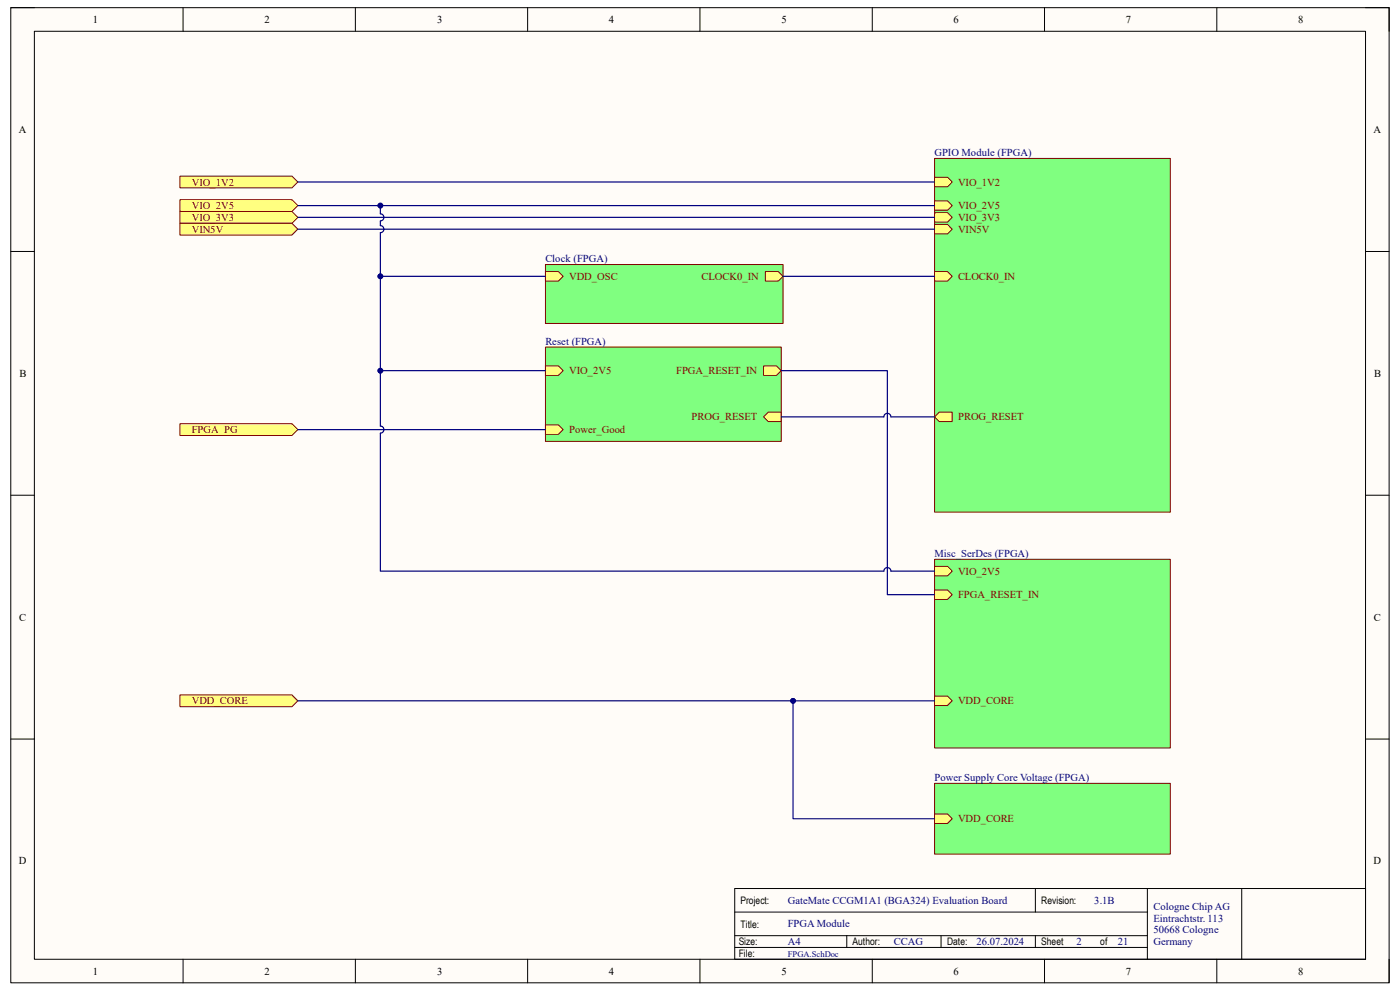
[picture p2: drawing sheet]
<svg xmlns="http://www.w3.org/2000/svg" width="297mm" height="210mm" viewBox="0 0 297 210" stroke-linecap="round" stroke-linejoin="round" font-family="sans-serif">
<path d="M2.3 1.6h292.4v206.9h-292.4z" fill-rule="evenodd" fill="#fffcf8"/>
<path d="M2.3 1.6h292.4v206.9h-292.4z" fill="none" stroke="#000" stroke-width=".21"/>
<path d="M7.3 6.6h282.4v196.9h-282.4z" fill-rule="evenodd" fill="#fffcf8"/>
<g fill="none" stroke="#000" stroke-width=".21">
<path d="M2.3 1.6h5M7.3 6.6h282.4v196.9h-282.4zM38.8 1.6v5M75.4 1.6v5M111.9 1.6v5M148.5 1.6v5M185 1.6v5M221.6 1.6v5M258.1 1.6v5M289.7 1.6h5v5M2.3 53.3h5M289.7 53.4h5"/>
<path d="M2.3 105.1h5M289.7 105.1h5M2.3 156.8h5M289.7 156.8h5M155.9 188.5h133.8v15h-133.8zM155.9 198.5h87.5M155.9 193.5h87.5M179.6 198.5v2.5M199.6 198.5v2.5M219.7 188.5v5M219.7 198.5v2.5M243.4 188.5v15"/>
<path d="M263.4 188.5v15M38.8 203.5v5M75.4 203.5v5M111.9 203.5v5M148.5 203.5v5M155.9 201h87.5M185 203.5v5M221.6 203.5v5M258.1 203.5v5M294.7 203.5v5"/>
</g>
<path d="M198.3 166.2h50v15h-50z" fill-rule="evenodd" fill="#80ff80"/>
<path d="M198.3 166.2h50v15h-50z" fill="none" stroke="#800000" stroke-width=".21"/>
<path d="M198.3 172.7h2.7l1 1-1 1h-2.7z" fill-rule="evenodd" fill="#ffff80"/>
<path d="M198.3 172.7h2.7l1 1-1 1h-2.7z" fill="none" stroke="#800000" stroke-width=".21"/>
<path d="M38.2 147.4h23.7l1.3 1.3-1.3 1.2h-23.7z" fill-rule="evenodd" fill="#ffff80"/>
<path d="M38.2 147.4h23.7l1.3 1.3-1.3 1.2h-23.7z" fill="none" stroke="#800000" stroke-width=".21"/>
<path d="M198.3 33.6h50v75h-50z" fill-rule="evenodd" fill="#80ff80"/>
<path d="M198.3 33.6h50v75h-50z" fill="none" stroke="#800000" stroke-width=".21"/>
<path d="M198.3 47.6h2.7l1 1-1 1h-2.7z" fill-rule="evenodd" fill="#ffff80"/>
<path d="M198.3 47.6h2.7l1 1-1 1h-2.7z" fill="none" stroke="#800000" stroke-width=".21"/>
<path d="M198.3 57.6h2.7l1 1-1 1h-2.7z" fill-rule="evenodd" fill="#ffff80"/>
<path d="M198.3 57.6h2.7l1 1-1 1h-2.7z" fill="none" stroke="#800000" stroke-width=".21"/>
<path d="M198.3 37.6h2.7l1 1-1 1h-2.7z" fill-rule="evenodd" fill="#ffff80"/>
<path d="M198.3 37.6h2.7l1 1-1 1h-2.7z" fill="none" stroke="#800000" stroke-width=".21"/>
<path d="M198.3 42.6h2.7l1 1-1 1h-2.7z" fill-rule="evenodd" fill="#ffff80"/>
<path d="M198.3 42.6h2.7l1 1-1 1h-2.7z" fill="none" stroke="#800000" stroke-width=".21"/>
<path d="M198.3 45.1h2.7l1 1-1 1h-2.7z" fill-rule="evenodd" fill="#ffff80"/>
<path d="M198.3 45.1h2.7l1 1-1 1h-2.7z" fill="none" stroke="#800000" stroke-width=".21"/>
<path d="M199.3 87.4h2.7v2h-2.7l-1-1z" fill-rule="evenodd" fill="#ffff80"/>
<path d="M199.3 87.4h2.7v2h-2.7l-1-1z" fill="none" stroke="#800000" stroke-width=".21"/>
<path d="M38.2 47.4h23.7l1.3 1.2-1.3 1.3h-23.7z" fill-rule="evenodd" fill="#ffff80"/>
<path d="M38.2 47.4h23.7l1.3 1.2-1.3 1.3h-23.7z" fill="none" stroke="#800000" stroke-width=".21"/>
<path d="M38.2 89.9h23.7l1.3 1.2-1.3 1.3h-23.7z" fill-rule="evenodd" fill="#ffff80"/>
<path d="M38.2 89.9h23.7l1.3 1.2-1.3 1.3h-23.7z" fill="none" stroke="#800000" stroke-width=".21"/>
<path d="M115.7 73.6h50v20h-50z" fill-rule="evenodd" fill="#80ff80"/>
<path d="M115.7 73.6h50v20h-50z" fill="none" stroke="#800000" stroke-width=".21"/>
<path d="M115.7 90.1h2.8l1 1-1 1h-2.8z" fill-rule="evenodd" fill="#ffff80"/>
<path d="M115.7 90.1h2.8l1 1-1 1h-2.8z" fill="none" stroke="#800000" stroke-width=".21"/>
<path d="M162 77.6h2.7l1 1-1 1h-2.7z" fill-rule="evenodd" fill="#ffff80"/>
<path d="M162 77.6h2.7l1 1-1 1h-2.7z" fill="none" stroke="#800000" stroke-width=".21"/>
<path d="M115.7 77.6h2.8l1 1-1 1h-2.8z" fill-rule="evenodd" fill="#ffff80"/>
<path d="M115.7 77.6h2.8l1 1-1 1h-2.8z" fill="none" stroke="#800000" stroke-width=".21"/>
<path d="M162 88.4l1-1h2.7v2h-2.7z" fill-rule="evenodd" fill="#ffff80"/>
<path d="M162 88.4l1-1h2.7v2h-2.7z" fill="none" stroke="#800000" stroke-width=".21"/>
<path d="M115.7 56.1h50.4v12.5h-50.4z" fill-rule="evenodd" fill="#80ff80"/>
<path d="M115.7 56.1h50.4v12.5h-50.4z" fill="none" stroke="#800000" stroke-width=".21"/>
<path d="M162.4 57.6h2.7l1 1-1 1h-2.7z" fill-rule="evenodd" fill="#ffff80"/>
<path d="M162.4 57.6h2.7l1 1-1 1h-2.7z" fill="none" stroke="#800000" stroke-width=".21"/>
<path d="M115.7 57.6h2.8l1 1-1 1h-2.8z" fill-rule="evenodd" fill="#ffff80"/>
<path d="M115.7 57.6h2.8l1 1-1 1h-2.8z" fill="none" stroke="#800000" stroke-width=".21"/>
<path d="M198.3 118.6h50v40.1h-50z" fill-rule="evenodd" fill="#80ff80"/>
<path d="M198.3 118.6h50v40.1h-50z" fill="none" stroke="#800000" stroke-width=".21"/>
<path d="M198.3 147.7h2.7l1 1-1 1h-2.7z" fill-rule="evenodd" fill="#ffff80"/>
<path d="M198.3 147.7h2.7l1 1-1 1h-2.7z" fill="none" stroke="#800000" stroke-width=".21"/>
<path d="M198.3 120.2h2.7l1 1-1 1h-2.7z" fill-rule="evenodd" fill="#ffff80"/>
<path d="M198.3 120.2h2.7l1 1-1 1h-2.7z" fill="none" stroke="#800000" stroke-width=".21"/>
<path d="M198.3 125.2h2.7l1 1-1 1h-2.7z" fill-rule="evenodd" fill="#ffff80"/>
<path d="M198.3 125.2h2.7l1 1-1 1h-2.7z" fill="none" stroke="#800000" stroke-width=".21"/>
<path d="M38.2 37.4h23.7l1.3 1.2-1.3 1.3h-23.7z" fill-rule="evenodd" fill="#ffff80"/>
<path d="M38.2 37.4h23.7l1.3 1.2-1.3 1.3h-23.7z" fill="none" stroke="#800000" stroke-width=".21"/>
<path d="M38.2 42.4h23.7l1.3 1.2-1.3 1.3h-23.7z" fill-rule="evenodd" fill="#ffff80"/>
<path d="M38.2 42.4h23.7l1.3 1.2-1.3 1.3h-23.7z" fill="none" stroke="#800000" stroke-width=".21"/>
<path d="M38.2 44.9h23.7l1.3 1.2-1.3 1.3h-23.7z" fill-rule="evenodd" fill="#ffff80"/>
<path d="M38.2 44.9h23.7l1.3 1.2-1.3 1.3h-23.7z" fill="none" stroke="#800000" stroke-width=".21"/>
<path d="M63.2 38.6h135.1M63.2 48.6h135.1M63.2 46.1h135.1M166.1 58.6h32.2M80.7 78.6v11.8a.75 .75 0 0 1 .7 .7 .75 .75 0 0 1-.7 .8v29.3h106.8a.75 .75 0 0 1 .8-.8 .75 .75 0 0 1 .7 .8h9.3M165.7 78.6h22.6v47.6h10M63.2 91.1h52.5" fill="none" stroke="#000080" stroke-width=".25"/>
<circle cx="80.7" cy="78.6" r=".5" fill="#000080"/>
<circle cx="80.7" cy="78.6" r=".5" fill="none" stroke="#000080" stroke-width=".21"/>
<path d="M63.2 148.7h105" fill="none" stroke="#000080" stroke-width=".25"/>
<circle cx="168.2" cy="148.7" r=".5" fill="#000080"/>
<circle cx="168.2" cy="148.7" r=".5" fill="none" stroke="#000080" stroke-width=".21"/>
<path d="M198.3 148.7h-30.1v25h30.1" fill="none" stroke="#000080" stroke-width=".25"/>
<circle cx="168.2" cy="148.7" r=".5" fill="#000080"/>
<circle cx="168.2" cy="148.7" r=".5" fill="none" stroke="#000080" stroke-width=".21"/>
<path d="M80.7 58.6h35" fill="none" stroke="#000080" stroke-width=".25"/>
<circle cx="80.7" cy="58.6" r=".5" fill="#000080"/>
<circle cx="80.7" cy="58.6" r=".5" fill="none" stroke="#000080" stroke-width=".21"/>
<path d="M63.2 43.6h135.1" fill="none" stroke="#000080" stroke-width=".25"/>
<circle cx="80.7" cy="43.6" r=".5" fill="#000080"/>
<circle cx="80.7" cy="43.6" r=".5" fill="none" stroke="#000080" stroke-width=".21"/>
<path d="M80.7 43.6v1.8a.75 .75 0 0 1 .7 .7 .75 .75 0 0 1-.7 .8v1a.75 .75 0 0 1 .7 .7 .75 .75 0 0 1-.7 .8M80.7 49.4v29.2h35" fill="none" stroke="#000080" stroke-width=".25"/>
<circle cx="80.7" cy="43.6" r=".5" fill="#000080"/>
<circle cx="80.7" cy="43.6" r=".5" fill="none" stroke="#000080" stroke-width=".21"/>
<circle cx="80.7" cy="58.6" r=".5" fill="#000080"/>
<circle cx="80.7" cy="58.6" r=".5" fill="none" stroke="#000080" stroke-width=".21"/>
<circle cx="80.7" cy="78.6" r=".5" fill="#000080"/>
<circle cx="80.7" cy="78.6" r=".5" fill="none" stroke="#000080" stroke-width=".21"/>
<path d="M165.7 88.4h21.8a.75 .75 0 0 1 .8-.7 .75 .75 0 0 1 .7 .7h9.3" fill="none" stroke="#000080" stroke-width=".25"/>
<g font-size="2.2">
<text x="19.7" y="4.9">1</text>
<text x="56.1" y="4.9">2</text>
<text x="92.7" y="4.9">3</text>
<text x="129.2" y="4.9">4</text>
<text x="165.8" y="4.9">5</text>
<text x="202.3" y="4.9">6</text>
<text x="238.8" y="4.9">7</text>
<text x="275.4" y="4.9">8</text>
<text x="4" y="28.2">A</text>
<text x="291.4" y="28.2">A</text>
<text x="4.1" y="80">B</text>
<text x="291.5" y="80">B</text>
<text x="4.1" y="131.7">C</text>
<text x="291.5" y="131.7">C</text>
<text x="4" y="183.4">D</text>
<text x="291.4" y="183.4">D</text>
<text x="157.1" y="191.8">Project:</text>
<text x="220.9" y="191.8">Revision:</text>
<text x="157.1" y="196.8">Title:</text>
<text x="156.7" y="203">File:</text>
<text x="156.7" y="200.6">Size:</text>
<text x="180.9" y="200.5">Author:</text>
<text x="200.9" y="200.5">Date:</text>
<text x="220.9" y="200.5">Sheet</text>
<text x="233.4" y="200.5">of</text>
<text x="19.7" y="206.8">1</text>
<text x="56.1" y="206.8">2</text>
<text x="92.7" y="206.8">3</text>
<text x="129.2" y="206.8">4</text>
<text x="165.8" y="206.8">5</text>
<text x="202.3" y="206.8">6</text>
<text x="238.8" y="206.8">7</text>
<text x="275.4" y="206.8">8</text>
</g>
<g font-size="2.2" fill="#000080">
<text x="198.2" y="33.1">GPIO Module (FPGA)</text>
<text x="115.7" y="55.6">Clock (FPGA)</text>
<text x="115.7" y="73.1">Reset (FPGA)</text>
<text x="198.2" y="118.2">Misc_SerDes (FPGA)</text>
<text x="198.2" y="165.7">Power Supply Core Voltage (FPGA)</text>
<text x="167.1" y="191.7">GateMate CCGM1A1 (BGA324) Evaluation Board</text>
<text x="232.2" y="191.7">3.1B</text>
<text x="167.1" y="196.7">FPGA Module</text>
<text x="244.7" y="193">Cologne Chip AG</text>
<text x="244.7" y="195.5">Eintrachtstr. 113</text>
<text x="244.7" y="198">50668 Cologne</text>
<text x="167.1" y="200.5">A4</text>
<text x="189.7" y="200.5">CCAG</text>
<text x="207.1" y="200.5">26.07.2024</text>
<text x="228.4" y="200.5">2</text>
<text x="237.2" y="200.5">21</text>
<text x="244.7" y="200.5">Germany</text>
</g>
<g font-size="2.2" fill="#800000">
<text x="40.7" y="39.4">VIO_1V2</text>
<text x="203.2" y="39.4">VIO_1V2</text>
<text x="40.7" y="44.4">VIO_2V5</text>
<text x="40.7" y="46.9">VIO_3V3</text>
<text x="203.2" y="44.4">VIO_2V5</text>
<text x="203.2" y="46.9">VIO_3V3</text>
<text x="40.7" y="49.4">VIN5V</text>
<text x="203.2" y="49.4">VIN5V</text>
<text x="120.7" y="59.4">VDD_OSC</text>
<text x="148.8" y="59.4">CLOCK0_IN</text>
<text x="203.2" y="59.4">CLOCK0_IN</text>
<text x="120.7" y="79.4">VIO_2V5</text>
<text x="143.5" y="79.4">FPGA_RESET_IN</text>
<text x="146.7" y="89.2">PROG_RESET</text>
<text x="203.2" y="89.2">PROG_RESET</text>
<text x="40.7" y="91.9">FPGA_PG</text>
<text x="120.7" y="91.9">Power_Good</text>
<text x="203.2" y="121.9">VIO_2V5</text>
<text x="203.2" y="126.9">FPGA_RESET_IN</text>
<text x="40.7" y="149.4">VDD_CORE</text>
<text x="203.2" y="149.4">VDD_CORE</text>
<text x="203.2" y="174.4">VDD_CORE</text>
</g>
<text font-size="1.8" fill="#000080" x="167.1" y="203.1">FPGA.SchDoc</text>
</svg>
